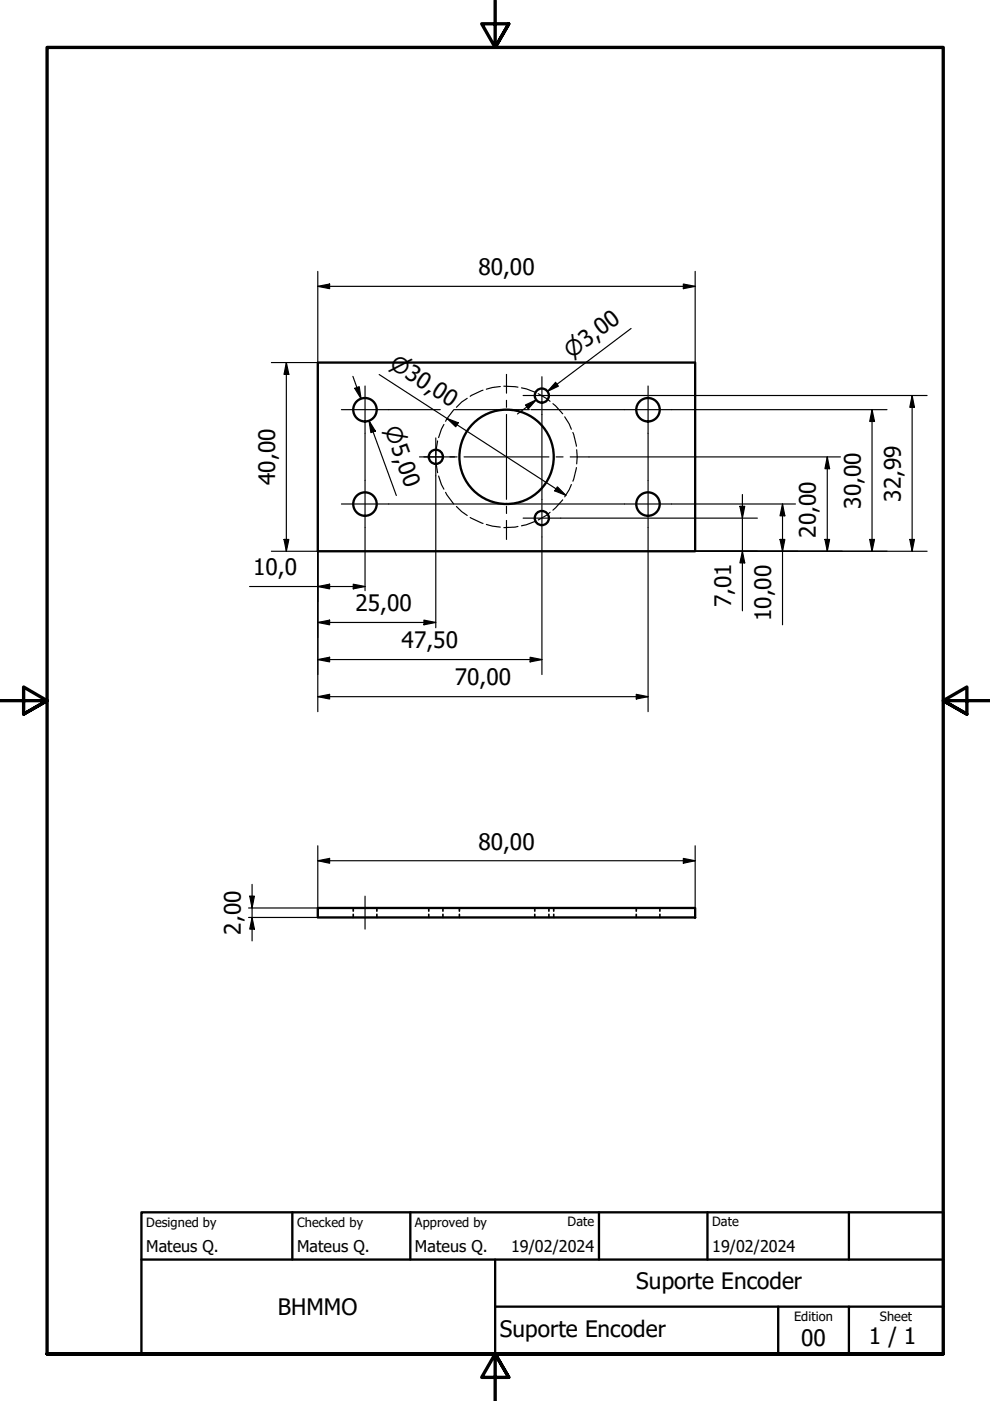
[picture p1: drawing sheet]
<svg xmlns="http://www.w3.org/2000/svg" width="210mm" height="297mm" viewBox="0 0 210 297" stroke-linecap="round" stroke-linejoin="round" font-family="sans-serif">
<!-- layer: Visible (ISO) -->
<g fill="none" stroke="#000" stroke-width=".49">
<path d="M67.4 76.9h80v40h-80zM67.4 192.5h80v2h-80z"/>
<circle cx="77.4" cy="86.9" r="2.49"/>
<circle cx="92.4" cy="96.9" r="1.5"/>
<circle cx="107.4" cy="96.9" r="10"/>
<circle cx="114.9" cy="83.9" r="1.5"/>
<circle cx="137.4" cy="86.9" r="2.49"/>
<circle cx="77.4" cy="106.9" r="2.49"/>
<circle cx="114.9" cy="109.8" r="1.5"/>
<circle cx="137.4" cy="106.9" r="2.49"/>
</g>
<!-- layer: Hidden (ISO) -->
<g fill="none" stroke="#000" stroke-width=".35">
<path d="M74.9 192.5v.7M74.9 193.9v.6M79.9 192.5v.7M79.9 193.9v.6M90.9 192.5v.7M90.9 193.9v.6M93.9 192.5v.7M93.9 193.9v.6M97.4 192.5v.7M97.4 193.9v.6M113.4 192.5v.7M113.4 193.9v.6"/>
<path d="M116.4 192.5v.7M116.4 193.9v.6M117.4 192.5v.7M117.4 193.9v.6M134.9 192.5v.7M134.9 193.9v.6M139.9 192.5v.7M139.9 193.9v.6"/>
</g>
<!-- layer: Border (ISO) -->
<path d="M105 0v10.1l-2.9-5.1h5.8l-2.9 5.1 2.9-5.1M0 148.6h10l-5-2.9v5.7l5-2.8-5 2.8M210 148.6h-10l5-2.9v5.7l-5-2.8 5 2.8M10 287.1v-277h190v277h-190h190M107.9 292l-2.9-4.9 2.9 4.9h-5.8l2.9-4.9v9.9" fill="none" stroke="#000" stroke-width=".71"/>
<!-- layer: Title (ISO) -->
<path d="M30 257h170v30.1h-170zM62 257v10.1M87 257v10.1M127 257v10.1M150 257v10.1M180 257v10.1M30 267.1h170M105 277h95M105 267.1v20M165 277v10.1M180 277v10.1" fill="none" stroke="#000" stroke-width=".49"/>
<!-- layer: Sketch Geometry (ISO) -->
<g fill="none" stroke="#000" stroke-width=".25">
<path d="M92.4 97.2l.4 3M92.8 93.5l-.4 3M94.1 90l-.5 1-.6 1.8M96.2 86.9l-1.7 2.4M99.1 84.5l-1.2 .7-1.1 1.2M102.4 82.7l-2.7 1.3M106.1 82l-1.7 .2-1.3 .3M106.8 81.9l3 .2M110.6 82.2l1 .2 1.8 .7M114.1 83.5l2.5 1.6M117.2 85.6l2.1 2.1M119.7 88.4l1 1.5 .4 1.1"/>
<path d="M121.5 91.7l.7 2.9M122.2 99.1l-.7 2.9M122.3 95.4v3M93 100.9l.6 1.8 .5 1M94.5 104.4l1.7 2.5M96.8 107.4l1.1 1.1 1.2 .8M99.7 109.7l2.7 1.3M103.1 111.2l1.3 .3 1.7 .3M109.8 111.6l-3 .3M113.4 110.6l-1.8 .7-1 .2M116.6 108.6l-.7 .6-1.8 1M119.3 106l-2.1 2.2"/>
<path d="M121.1 102.7l-.4 1.1-1 1.5"/>
</g>
<!-- layer: Dimension (ISO) -->
<g fill="none" stroke="#000" stroke-width=".25">
<path d="M67.4 57.5v19.4h-9.9M147.4 57.5v19.4M60.7 76.9l.5 2.5h-1zM60.7 76.9v40M67.4 60.7l2.5-.5v1zM67.4 60.7h80M74.8 79.8l1.8 4.7M80.4 79.4l39.6 25.6M133.8 69.6l-17.7 13.4 2-1.5M144.9 60.2l2.5 .5-2.5 .5zM75.2 82.3l1-.3 .4 2.5zM77.4 91.9v9.9"/>
<path d="M78.2 89.2l1.4 2.2-1 .3zM79.1 91.5l-.9-2.3 5.8 15.9M82.4 86.9h10.9M94.8 88.7l2.4 .9-.6 .9zM96.3 86.9h11M107.5 86.9h4.8M111.4 85.9l2.3-1.1-1.7 1.9zM112.6 86.9h2.2M113.7 84.8l-4 3M114.9 87.9v8.9M114.9 97v8.9M115 86.9h17.4"/>
<path d="M117.8 81.1l.6 .8-2.3 1.1zM118.9 83.9h18.4M124.9 96.9h53.3M137.4 91.9v9.9M137.5 83.9h59.1M142.4 86.9h45.7M175.4 96.9l.5 2.5h-1zM175.4 96.9v20M184.9 86.9l.5 2.5h-1zM184.9 86.9v30M193.4 83.9l.5 2.5h-1zM193.4 83.9v33"/>
<path d="M57.5 116.9h9.9v34M60.2 114.4h1l-.5 2.5zM77.4 111.9v13.3M82.4 106.9h24.9M92.4 100.9v32.2M107.5 106.9h7.3M114.9 113.8v29.2M115 106.9h17.4M118.2 103.2l1.8 1.8-2.4-.9zM118.9 109.9h18.4M137.4 111.9v39M137.5 109.9h23.1"/>
<path d="M142.4 106.9h26.3M147.4 116.9h49.2M156.9 107.4h1l-.5 2.5zM157.4 116.9l.5 2.4h-1zM157.4 104.8v24.7M165.4 114.4h1l-.5 2.5zM165.9 106.9l.5 2.5h-1zM165.9 106.9v25.6M174.9 114.4h1l-.5 2.5zM184.4 114.4h1l-.5 2.5zM192.9 114.4h1l-.5 2.5zM52.9 124.4h24.5"/>
<path d="M67.4 132l2.5-.5v1zM67.4 139.8l2.5-.5v1zM67.4 124.4l2.5-.5v.9zM67.4 132h25M67.4 139.8h47.5M74.9 123.9l2.5 .5-2.5 .4zM89.9 131.5l2.5 .5-2.5 .5zM112.4 139.3l2.5 .5-2.5 .5zM67.4 147.7l2.5-.5v1zM67.4 147.7h70M134.9 147.2l2.5 .5-2.5 .5zM67.4 179.3v13.2h-14.7"/>
<path d="M147.4 179.3v13.2M52.7 194.5h14.7M53 190h.9l-.5 2.5zM53.4 194.5l.5 2.5h-.9zM53.4 187.5v12M67.4 182.5l2.5-.5v1zM67.4 182.5h80M144.9 182l2.5 .5-2.5 .5z"/>
</g>
<g fill="#000">
<path d="M60.7 76.9l.5 2.5h-1z" fill-rule="evenodd"/>
<path d="M67.4 60.7l2.5-.5v1z" fill-rule="evenodd"/>
<path d="M144.9 60.2l2.5 .5-2.5 .5z" fill-rule="evenodd"/>
<path d="M75.2 82.3l1-.3 .4 2.5z" fill-rule="evenodd"/>
<path d="M78.2 89.2l1.4 2.2-1 .3z" fill-rule="evenodd"/>
<path d="M94.8 88.7l2.4 .9-.6 .9z" fill-rule="evenodd"/>
<path d="M111.4 85.9l2.3-1.1-1.7 1.9z" fill-rule="evenodd"/>
<path d="M117.8 81.1l.6 .8-2.3 1.1z" fill-rule="evenodd"/>
<path d="M175.4 96.9l.5 2.5h-1z" fill-rule="evenodd"/>
<path d="M184.9 86.9l.5 2.5h-1z" fill-rule="evenodd"/>
<path d="M193.4 83.9l.5 2.5h-1z" fill-rule="evenodd"/>
<path d="M60.2 114.4h1l-.5 2.5z" fill-rule="evenodd"/>
<path d="M118.2 103.2l1.8 1.8-2.4-.9z" fill-rule="evenodd"/>
<path d="M156.9 107.4h1l-.5 2.5z" fill-rule="evenodd"/>
<path d="M157.4 116.9l.5 2.4h-1z" fill-rule="evenodd"/>
<path d="M165.4 114.4h1l-.5 2.5z" fill-rule="evenodd"/>
<path d="M165.9 106.9l.5 2.5h-1z" fill-rule="evenodd"/>
<path d="M174.9 114.4h1l-.5 2.5z" fill-rule="evenodd"/>
<path d="M184.4 114.4h1l-.5 2.5z" fill-rule="evenodd"/>
<path d="M192.9 114.4h1l-.5 2.5z" fill-rule="evenodd"/>
<path d="M67.4 132l2.5-.5v1z" fill-rule="evenodd"/>
<path d="M67.4 139.8l2.5-.5v1z" fill-rule="evenodd"/>
<path d="M67.4 124.4l2.5-.5v.9z" fill-rule="evenodd"/>
<path d="M74.9 123.9l2.5 .5-2.5 .4z" fill-rule="evenodd"/>
<path d="M89.9 131.5l2.5 .5-2.5 .5z" fill-rule="evenodd"/>
<path d="M67.4 147.7l2.5-.5v1z" fill-rule="evenodd"/>
<path d="M112.4 139.3l2.5 .5-2.5 .5z" fill-rule="evenodd"/>
<path d="M134.9 147.2l2.5 .5-2.5 .5z" fill-rule="evenodd"/>
<path d="M53 190h.9l-.5 2.5z" fill-rule="evenodd"/>
<path d="M53.4 194.5l.5 2.5h-.9z" fill-rule="evenodd"/>
<path d="M67.4 182.5l2.5-.5v1z" fill-rule="evenodd"/>
<path d="M144.9 182l2.5 .5-2.5 .5z" fill-rule="evenodd"/>
</g>
<!-- layer: Center Mark (ISO) -->
<g fill="none" stroke="#000" stroke-width=".25">
<path d="M107.4 79.4v4M114.9 79.9v8M72.4 86.9h10M77.4 81.8v10.1M88.9 96.9h3.5v4M89.9 96.9h4M92.4 92.9v4h4M95.4 96.9h1.5M98.4 96.9h18M107.4 84.9v1.5M107.4 87.9v18M110.9 83.9h8"/>
<path d="M117.9 96.9h1.5M120.9 96.9h4M132.4 86.9h10M137.4 81.8v10.1M72.4 106.9h10M77.4 101.8v10.1M107.4 107.4v1.5M107.4 110.3v4.1M110.9 109.9h8M114.9 105.9v7.9M132.4 106.9h10M137.4 101.8v10.1"/>
</g>
<!-- layer: Centerline (ISO) -->
<path d="M77.4 190v7" fill="none" stroke="#000" stroke-width=".25"/>
<g font-size="4.8">
<text x="101.4" y="58.3">80,00</text>
<text x="58.3" y="102.8" transform="rotate(-90 58.3 102.8)">40,00</text>
<text x="182.5" y="107.8" transform="rotate(-90 182.5 107.8)">30,00</text>
<text x="191" y="106.4" transform="rotate(-90 191 106.4)">32,99</text>
<text x="173" y="114.1" transform="rotate(-90 173 114.1)">20,00</text>
<text x="53.7" y="122">10,0</text>
<text x="75.4" y="129.6">25,00</text>
<text x="155" y="128.8" transform="rotate(-90 155 128.8)">7,01</text>
<text x="163.5" y="131.7" transform="rotate(-90 163.5 131.7)">10,00</text>
<text x="85.2" y="137.4">47,50</text>
<text x="96.4" y="145.3">70,00</text>
<text x="101.4" y="180.1">80,00</text>
<text x="51" y="198.2" transform="rotate(-90 51 198.2)">2,00</text>
<text x="134.9" y="273.4">Suporte Encoder</text>
<text x="58.9" y="278.8">BHMMO</text>
<text x="106" y="283.4">Suporte Encoder</text>
<text x="169.9" y="285.3">00</text>
<text x="184.2" y="285">1 / 1</text>
</g>
<g font-size="4.6">
<text x="82.3" y="77.8" transform="rotate(33 82.3 77.8)">⌀30,00</text>
<text x="121.2" y="76.2" transform="rotate(-37 121.2 76.2)">⌀3,00</text>
<text x="81.5" y="91.1" transform="rotate(70 81.5 91.1)">⌀5,00</text>
</g>
<g font-size="3.4">
<text x="31" y="265.4">Mateus Q.</text>
<text x="63" y="265.4">Mateus Q.</text>
<text x="88" y="265.4">Mateus Q.</text>
<text x="108.4" y="265.5">19/02/2024</text>
<text x="151" y="265.5">19/02/2024</text>
</g>
<g font-size="2.7">
<text x="31" y="260.1">Designed by</text>
<text x="63" y="260.1">Checked by</text>
<text x="88" y="260.1">Approved by</text>
<text x="120.3" y="260">Date</text>
<text x="151" y="260">Date</text>
<text x="168.4" y="280.1">Edition</text>
<text x="186.5" y="280.1">Sheet</text>
</g>
</svg>
